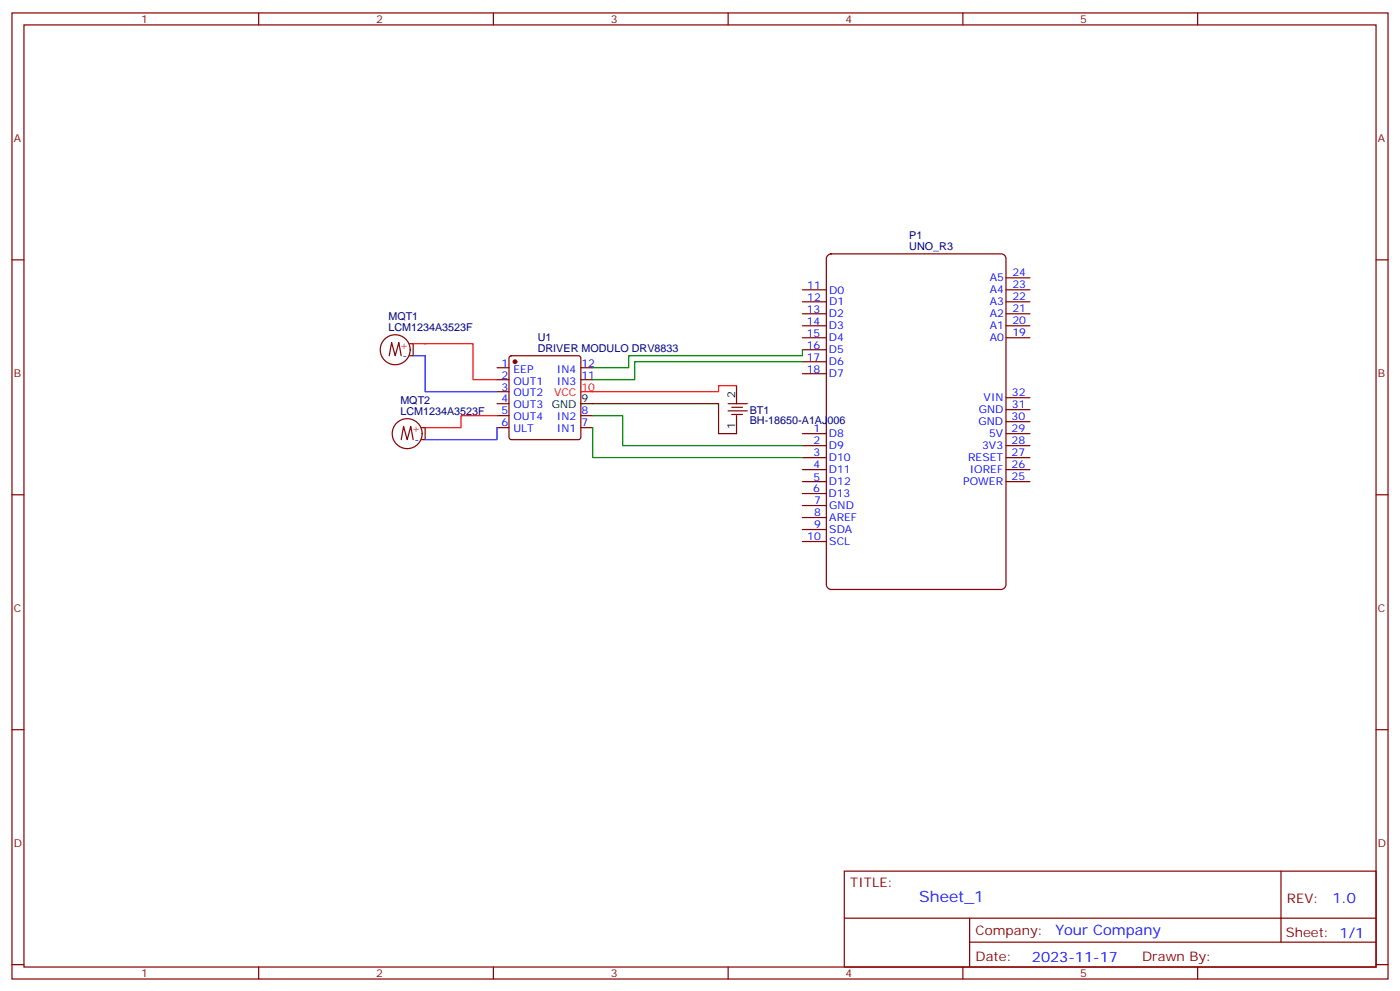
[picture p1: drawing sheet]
<svg xmlns="http://www.w3.org/2000/svg" width="412mm" height="292mm" viewBox="0 0 412 292" stroke-linecap="round" stroke-linejoin="round" font-family="sans-serif">
<g fill="none" stroke="#870000" stroke-width=".35">
<path d="M3.5 3.8h405.4v284.3h-405.4zM7.1 7.3h398.2v277.3h-398.2zM76.2 3.8v3.5M145.3 3.8v3.5M214.5 3.8v3.5M283.6 3.8v3.5M352.8 3.8v3.5M3.5 76.5h3.6M405.3 76.5h3.6M236.4 85.3h7M236.4 88.8h7M236.4 92.4h7"/>
<path d="M236.4 95.9h7M236.4 99.4h7M296.3 85.3h7.1M296.3 88.8h7.1M296.3 92.4h7.1M296.3 95.9h7.1M296.3 99.4h7.1M296.3 81.8h7.1M114.7 104.7l.7-3.9 1 3.9 1.1-3.9 .7 3.9M120.6 101.2h1.1v3.5h-1.1M146.4 108.2h3.5M146.4 111.8h3.5"/>
<path d="M146.4 115.3h3.5M146.4 118.8h3.5M150.2 104.9l.4-.2h19.8l.5 .2 .2 .5v23.3l-.2 .5-.5 .2h-19.8l-.5-.2-.2-.5v-23.3zM171.1 108.2h3.5M171.1 111.8h3.5M214.5 118.8h5.6M215.5 119.9h3.2M236.4 102.9h7M236.4 106.5h7M236.4 110h7M296.3 117.1h7.1M118.2 129.4l.7-3.9 1 3.9 1.1-3.9 .7 3.9"/>
<path d="M124.2 125.9h1v3.5h-1M146.4 122.3h3.5M146.4 125.9h3.5M171.1 122.3h3.5M171.1 125.9h3.5M214.5 120.9h5.6M215.5 122h3.2M236.4 127.6h7M236.4 131.2h7M236.4 134.7h7M236.4 138.2h7M296.3 127.6h7.1"/>
<path d="M296.3 131.2h7.1M296.3 134.7h7.1M296.3 138.2h7.1M296.3 124.1h7.1M296.3 120.6h7.1M3.5 145.6h3.6M236.4 141.7h7M236.4 145.3h7M236.4 148.8h7M236.4 152.3h7M236.4 155.9h7M236.4 159.4h7"/>
<path d="M296.3 141.7h7.1M405.3 145.6h3.6M3.5 214.8h3.6M405.3 214.8h3.6M248.7 256.4h156.6v28.2h-156.6zM377.3 256.4v20.9M248.7 270.2h156.5M285.6 277.3h119.6M285.6 270.2v14.2M3.5 283.9h3.6M76.2 284.6v3.5M145.3 284.6v3.5"/>
<path d="M214.5 284.6v3.5M283.6 284.6v3.5M352.8 284.6v3.5M405.3 283.9h3.6"/>
<circle cx="116.4" cy="102.9" r="4.4"/>
<circle cx="119.9" cy="127.6" r="4.4"/>
</g>
<path d="M243.7 75.3l1.1-.6h50.1a1.41 1.41 0 0 1 1.4 1.4v96a1.51 1.51 0 0 1-1.4 1.4h-50.1a1.51 1.51 0 0 1-1.4-1.4v-96z" fill="none" stroke="#800000" stroke-width=".35"/>
<circle cx="151.7" cy="106.5" r=".53" fill="#870000" stroke="#870000" stroke-width=".35"/>
<path d="M171.1 118.8h40.6v8.8h5.3v-5.3M217 113.5v5.3" fill="none" stroke="#000" stroke-width=".35"/>
<path d="M121.7 101.2h17.6v10.6h7.1M217 113.5h-5.3v1.8h-40.6M146.4 122.3h-10.6v3.6h-10.6" fill="none" stroke="#f00" stroke-width=".35"/>
<path d="M236.4 106.5h-49.4v5.3h-12.4M236.4 102.9v1.8h-51.2v3.5h-10.6M174.6 125.9v8.8h61.8M174.6 122.3h8.8v8.9h53" fill="none" stroke="#008700" stroke-width=".35"/>
<path d="M121.7 104.7h3.5v10.6h21.2M146.4 125.9v3.5h-21.2" fill="none" stroke="#00f" stroke-width=".35"/>
<text font-size="4.6" fill="#00f" x="270.8" y="265.4">Sheet_1</text>
<g font-size="4.2" fill="#00f">
<text x="392.5" y="265.7">1.0</text>
<text x="310.9" y="275.2">Your Company</text>
<text x="304" y="283">2023-11-17</text>
</g>
<g font-size="3.9" fill="#800">
<text x="250.5" y="261">TITLE:</text>
<text x="379.1" y="265.7">REV:</text>
<text x="287.4" y="275.2">Company:</text>
<text x="378.7" y="275.8">Sheet: 1/1</text>
<text x="287.4" y="282.9">Date:</text>
<text x="336.4" y="282.9">Drawn By:</text>
</g>
<g font-size="3.2" fill="#800">
<text x="41.6" y="6.8">1</text>
<text x="110.8" y="6.8">2</text>
<text x="179.9" y="6.8">3</text>
<text x="249.1" y="6.8">4</text>
<text x="318.2" y="6.8">5</text>
<text x="4.1" y="41.9">A</text>
<text x="405.9" y="41.9">A</text>
<text x="4.1" y="111.1">B</text>
<text x="405.9" y="111.1">B</text>
<text x="4.1" y="180.2">C</text>
<text x="405.9" y="180.2">C</text>
<text x="4.1" y="249.3">D</text>
<text x="405.9" y="249.3">D</text>
<text x="41.6" y="287.6">1</text>
<text x="110.8" y="287.6">2</text>
<text x="179.9" y="287.6">3</text>
<text x="249.1" y="287.6">4</text>
<text x="318.2" y="287.6">5</text>
</g>
<g font-size="3.2" fill="#000080">
<text x="267.9" y="70.5">P1</text>
<text x="267.9" y="73.7">UNO_R3</text>
<text x="114.4" y="94.3">MQT1</text>
<text x="114.4" y="97.5">LCM1234A3523F</text>
<text x="158.4" y="100.4">U1</text>
<text x="158.4" y="103.6">DRIVER MODULO DRV8833</text>
<text x="117.9" y="119">MQT2</text>
<text x="117.9" y="122.2">LCM1234A3523F</text>
<text x="220.8" y="124.9">BH-18650-A1AJ006</text>
<text x="220.8" y="121.7">BT1</text>
</g>
<g font-size="3.2" fill="#00f">
<text x="291.6" y="82.8">A5</text>
<text x="298.2" y="81.4">24</text>
<text x="237.8" y="85">11</text>
<text x="237.8" y="88.5">12</text>
<text x="244.3" y="86.4">D0</text>
<text x="244.3" y="89.9">D1</text>
<text x="291.6" y="89.8">A3</text>
<text x="291.6" y="86.3">A4</text>
<text x="298.2" y="88.4">22</text>
<text x="298.2" y="84.9">23</text>
<text x="237.6" y="92">13</text>
<text x="237.6" y="95.5">14</text>
<text x="244.1" y="93.4">D2</text>
<text x="291.6" y="93.3">A2</text>
<text x="298.2" y="95.5">20</text>
<text x="298.2" y="91.9">21</text>
<text x="237.6" y="99.1">15</text>
<text x="244.1" y="96.9">D3</text>
<text x="244.1" y="100.5">D4</text>
<text x="291.6" y="100.4">A0</text>
<text x="291.6" y="96.9">A1</text>
<text x="298.2" y="99">19</text>
<text x="118.6" y="105.8">-</text>
<text x="147.7" y="107.9">1</text>
<text x="171.3" y="107.9">12</text>
<text x="237.6" y="102.6">16</text>
<text x="237.6" y="106.1">17</text>
<text x="244.1" y="104">D5</text>
<text x="244.1" y="107.5">D6</text>
<text x="147.7" y="111.4">2</text>
<text x="151.2" y="109.6">EEP</text>
<text x="151.2" y="113.2">OUT1</text>
<text x="164.1" y="113.2">IN3</text>
<text x="164.1" y="109.6">IN4</text>
<text x="171.3" y="111.4">11</text>
<text x="237.6" y="109.6">18</text>
<text x="244.1" y="111.1">D7</text>
<text x="147.7" y="114.9">3</text>
<text x="147.7" y="118.5">4</text>
<text x="151.2" y="116.7">OUT2</text>
<text x="289.8" y="118.1">VIN</text>
<text x="298.1" y="116.7">32</text>
<text x="147.7" y="122">5</text>
<text x="147.7" y="125.5">6</text>
<text x="151.2" y="120.2">OUT3</text>
<text x="151.2" y="123.8">OUT4</text>
<text x="164.1" y="123.8">IN2</text>
<text x="171.3" y="125.5">7</text>
<text x="171.3" y="122">8</text>
<text x="288.2" y="125.1">GND</text>
<text x="288.3" y="121.6">GND</text>
<text x="298" y="123.7">30</text>
<text x="298.1" y="120.2">31</text>
<text x="122.1" y="130.5">-</text>
<text x="151.2" y="127.3">ULT</text>
<text x="164.1" y="127.3">IN1</text>
<text x="239.7" y="127.3">1</text>
<text x="239.7" y="130.8">2</text>
<text x="244.2" y="128.7">D8</text>
<text x="291.3" y="128.6">5V</text>
<text x="298" y="130.8">28</text>
<text x="298" y="127.2">29</text>
<text x="239.7" y="134.3">3</text>
<text x="239.7" y="137.9">4</text>
<text x="244.2" y="132.2">D9</text>
<text x="244.2" y="135.8">D10</text>
<text x="285.2" y="135.7">RESET</text>
<text x="289.3" y="132.2">3V3</text>
<text x="298" y="137.8">26</text>
<text x="298" y="134.3">27</text>
<text x="239.7" y="141.4">5</text>
<text x="244.2" y="139.3">D11</text>
<text x="244.2" y="142.9">D12</text>
<text x="283.7" y="142.8">POWER</text>
<text x="285.6" y="139.2">IOREF</text>
<text x="298" y="141.3">25</text>
<text x="239.5" y="144.9">6</text>
<text x="239.8" y="148.5">7</text>
<text x="244" y="146.3">D13</text>
<text x="244.3" y="149.9">GND</text>
<text x="239.8" y="152">8</text>
<text x="239.8" y="155.5">9</text>
<text x="244.3" y="153.4">AREF</text>
<text x="237.8" y="159.1">10</text>
<text x="244.3" y="156.9">SDA</text>
<text x="244.3" y="160.5">SCL</text>
</g>
<g font-size="3.2" fill="#f00">
<text x="117.8" y="102.6">+</text>
<text x="163.2" y="116.7">VCC</text>
<text x="171.3" y="114.9">10</text>
<text x="121.3" y="127.3">+</text>
</g>
<g font-size="3.2">
<text x="171.3" y="118.5">9</text>
<text x="216.6" y="117.1" transform="rotate(-90 216.6 117.1)">2</text>
<text x="162.5" y="120.2">GND</text>
<text x="216.6" y="126.1" transform="rotate(-90 216.6 126.1)">1</text>
</g>
</svg>
